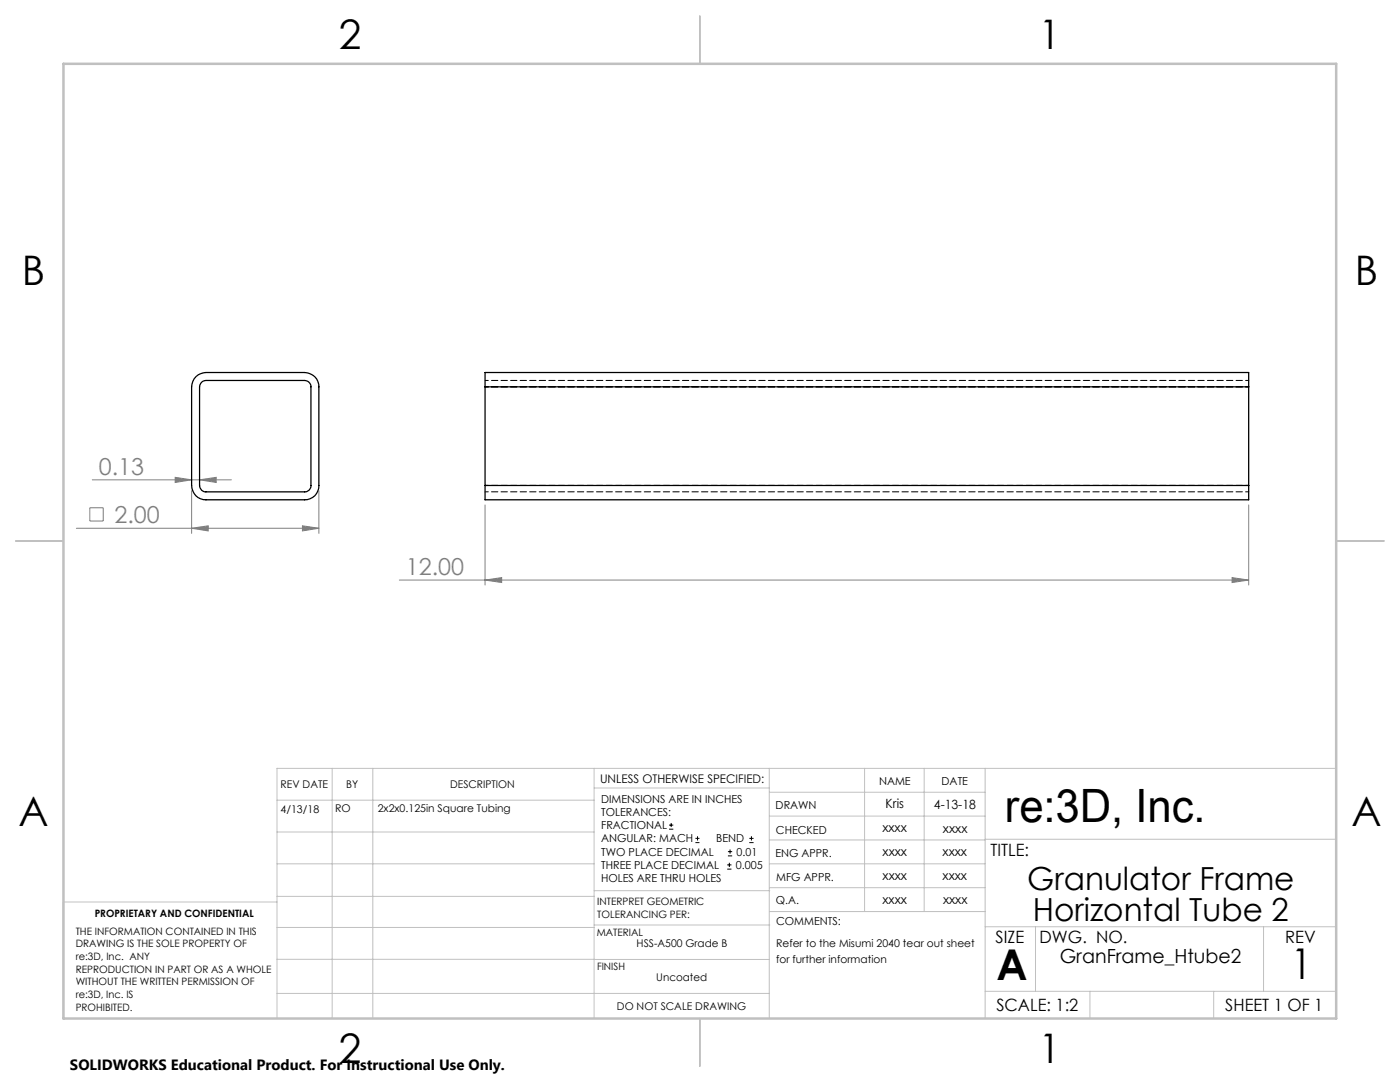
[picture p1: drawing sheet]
<svg xmlns="http://www.w3.org/2000/svg" width="279mm" height="216mm" viewBox="0 0 279 216" stroke-linecap="round" stroke-linejoin="round" font-family="sans-serif">
<g fill="none" stroke="#808080" stroke-width=".2">
<path d="M18.4 95.7h27.8M35 95.2l3.2 .5-3.2 .6zM38.2 97.9v8.5M39.8 95.7l3.3-.5v1.1zM63.6 97.9v8.5M15.2 105.4h48.4M17.9 101.3h2.7v2.7h-2.7zM38.2 105.4l3.4-.5v1zM60.4 104.9l3.2 .5-3.2 .5zM79.7 115.7h169.5M96.8 115.7l3.3-.4v.9zM96.8 100.8v15.9"/>
<path d="M245.9 115.3l3.3 .4-3.3 .5zM249.2 100.8v15.9"/>
</g>
<g fill="none" stroke="#000" stroke-width=".2">
<path d="M133.5 165.5h.9M133.5 164.6h.9M133.9 164.2v.8M138.8 168.1h.8M138.8 167.3h.8M139.2 166.9v.8M145.1 173.4h.9M145.1 172.6h.9M145.3 170.8h.8M145.3 169.9h.8M145.6 172.2v.8M145.7 169.5v.9"/>
<path d="M149.5 168.1h.9M149.5 167.3h.9M150 166.9v.8"/>
</g>
<g fill="none" stroke="#c0c0c0" stroke-width=".2">
<path d="M55.3 159.7h63.3M66.3 153.3v49.9M74.4 153.3v49.9M118.6 153.3v49.9M118.6 157.2h34.9M153.5 153.3v49.9M153.5 158.1h43.1M172.5 153.3v28.6M184.4 153.3v28.6M196.6 153.3v49.9M266.7 153.3h-211.4v49.9M55.3 178.9h63.3"/>
<path d="M55.3 172.4h63.3M55.3 166h63.3M55.3 180h-42.7v23.2M118.6 177.7h35M153.5 167.6h43.1M153.5 162.8h43.1M153.5 172.4h43.1M153.5 177.1h43.1M196.6 167.5h70.1M55.3 198.2h98.2M55.3 191.4l98.2 .1M55.3 185.1h63.3"/>
<path d="M118.6 184.6h35M153.6 181.9h43M196.6 197.8h70.1M196.6 184.9h70.1M206.7 184.9v12.9M217.5 197.8v5.4M242.2 197.8v5.4M252.2 184.9v12.9"/>
</g>
<path d="M139.7 3.2v9.5M3.1 107.9h9.6M266.7 107.9h9.5M139.7 203.2v9.6" fill="none" stroke="#c0c0c0" stroke-width=".25"/>
<path d="M12.7 12.7h254v190.5h-254z" fill="none" stroke="#c0c0c0" stroke-width=".5"/>
<g fill="#808080">
<path d="M39.8 95.7l3.3-.5v1.1zM35 95.2l3.2 .5-3.2 .6z"/>
<path d="M38.2 105.4l3.4-.5v1zM60.4 104.9l3.2 .5-3.2 .5z"/>
<path d="M96.8 115.7l3.3-.4v.9zM245.9 115.3l3.3 .4-3.3 .5z"/>
</g>
<path d="M39.1 75.2a3.1 3.1 0 0 1 2-.9h19.7a2.83 2.83 0 0 1 2.8 2.9v19.7a2.77 2.77 0 0 1-2.8 2.8h-19.7a2.83 2.83 0 0 1-2.9-2.8v-19.7a3.1 3.1 0 0 1 .9-2zM40.4 76.1l.7-.2h19.7a1.26 1.26 0 0 1 1.3 1.3v19.7a1.21 1.21 0 0 1-1.3 1.2h-19.7a1.26 1.26 0 0 1-1.3-1.2v-19.7l.1-.5zM96.8 77.2v-2.9h152.4v2.9M96.8 77.2h152.4M96.8 77.2v19.7M249.2 77.2v19.7M96.8 96.9v2.8h152.4v-2.8M96.8 96.9h152.4" fill="none" stroke="#000" stroke-width=".25"/>
<path d="M96.8 75.9h152.4M96.8 77.2h152.4M96.8 98.1h152.4M96.8 96.9h152.4" fill="none" stroke="#000" stroke-width=".2" stroke-dasharray="1.3 .6" stroke-dashoffset=".6"/>
<text font-size="9.2" x="200.5" y="164.1">re:3D, Inc.</text>
<g font-size="8.5">
<text x="198.9" y="195.5">A</text>
<text x="257.6" y="195.4">1</text>
</g>
<g font-size="8.1">
<text x="67.6" y="9.7">2</text>
<text x="207.3" y="9.7">1</text>
<text x="4.4" y="57">B</text>
<text x="270.4" y="57">B</text>
<text x="3.7" y="164.9">A</text>
<text x="269.7" y="164.9">A</text>
<text x="67.6" y="212.2">2</text>
<text x="207.3" y="212.2">1</text>
</g>
<g font-size="6.3">
<text x="205" y="177.5">Granulator Frame</text>
<text x="206.1" y="183.9">Horizontal Tube 2</text>
</g>
<g font-size="4.7" fill="#808080">
<text x="19.7" y="94.7">0.13</text>
<text x="22.9" y="104.3">2.00</text>
<text x="81" y="114.7">12.00</text>
</g>
<text font-size="3.9" x="211.5" y="192.1">GranFrame_Htube2</text>
<g font-size="3.4">
<text x="197.7" y="170.8">TITLE:</text>
<text x="198.7" y="188.1">SIZE</text>
<text x="207.5" y="188.1">DWG. NO.</text>
<text x="256.5" y="188.2">REV</text>
<text x="198.8" y="201.7">SCALE: 1:2</text>
<text x="244.5" y="201.7">SHEET 1 OF 1</text>
</g>
<text font-size="3" x="14" y="213.5">SOLIDWORKS Educational Product. For Instructional Use Only.</text>
<g font-size="2.5">
<text x="176.7" y="161.3">Kris</text>
<text x="186.4" y="161.4">4-13-18</text>
<text x="176.1" y="166.1">xxxx</text>
<text x="188.2" y="166.2">xxxx</text>
<text x="176.1" y="170.8">xxxx</text>
<text x="188.1" y="170.8">xxxx</text>
<text x="176.1" y="175.6">xxxx</text>
<text x="188.1" y="175.6">xxxx</text>
<text x="176.1" y="180.4">xxxx</text>
<text x="188.2" y="180.3">xxxx</text>
</g>
<text font-size="2.4" x="119.8" y="156.2">UNLESS OTHERWISE SPECIFIED:</text>
<g font-size="2.2">
<text x="120" y="160.1">DIMENSIONS ARE IN INCHES</text>
<text x="154.8" y="161.4">DRAWN</text>
<text x="175.4" y="156.6">NAME</text>
<text x="187.9" y="156.7">DATE</text>
<text x="120" y="162.8">TOLERANCES:</text>
<text x="120" y="165.4">FRACTIONAL</text>
<text x="154.9" y="166.3">CHECKED</text>
<text x="120" y="173.4">THREE PLACE DECIMAL</text>
<text x="120" y="168.1">ANGULAR: MACH</text>
<text x="120" y="170.7">TWO PLACE DECIMAL</text>
<text x="142.9" y="168.1">BEND</text>
<text x="146.9" y="173.4">0.005</text>
<text x="147" y="170.7">0.01</text>
<text x="154.8" y="171">ENG APPR.</text>
<text x="120" y="176">HOLES ARE THRU HOLES</text>
<text x="154.9" y="175.7">MFG APPR.</text>
<text x="154.9" y="180.4">Q.A.</text>
<text x="154.9" y="184.6">COMMENTS:</text>
</g>
<g font-size="2.1">
<text x="56" y="157.2">REV DATE</text>
<text x="69.1" y="157.2">BY</text>
<text x="89.8" y="157.2">DESCRIPTION</text>
<text x="56" y="162.2">4/13/18</text>
<text x="66.9" y="162.1">RO</text>
<text x="75.4" y="162.1">2x2x0.125in Square Tubing</text>
<text x="127" y="189">HSS-A500 Grade B</text>
<text x="154.9" y="189">Refer to the Misumi 2040 tear out sheet</text>
<text x="131" y="195.8">Uncoated</text>
<text x="154.9" y="192.1">for further information</text>
<text x="123.1" y="201.6">DO NOT SCALE DRAWING</text>
</g>
<g font-size="2">
<text x="18.9" y="182.9">PROPRIETARY AND CONFIDENTIAL</text>
<text x="119.2" y="180.6">INTERPRET GEOMETRIC</text>
<text x="119.2" y="183.1">TOLERANCING PER:</text>
<text x="15.1" y="186.5">THE INFORMATION CONTAINED IN THIS</text>
<text x="15.1" y="189">DRAWING IS THE SOLE PROPERTY OF</text>
<text x="15.1" y="191.6">re:3D, Inc. ANY</text>
<text x="119.1" y="186.7">MATERIAL</text>
<text x="15.1" y="194.1">REPRODUCTION IN PART OR AS A WHOLE</text>
<text x="15.1" y="196.6">WITHOUT THE WRITTEN PERMISSION OF</text>
<text x="119.1" y="193.5">FINISH</text>
<text x="15.1" y="199.1">re:3D, Inc. IS</text>
<text x="15.1" y="201.7">PROHIBITED.</text>
</g>
</svg>
